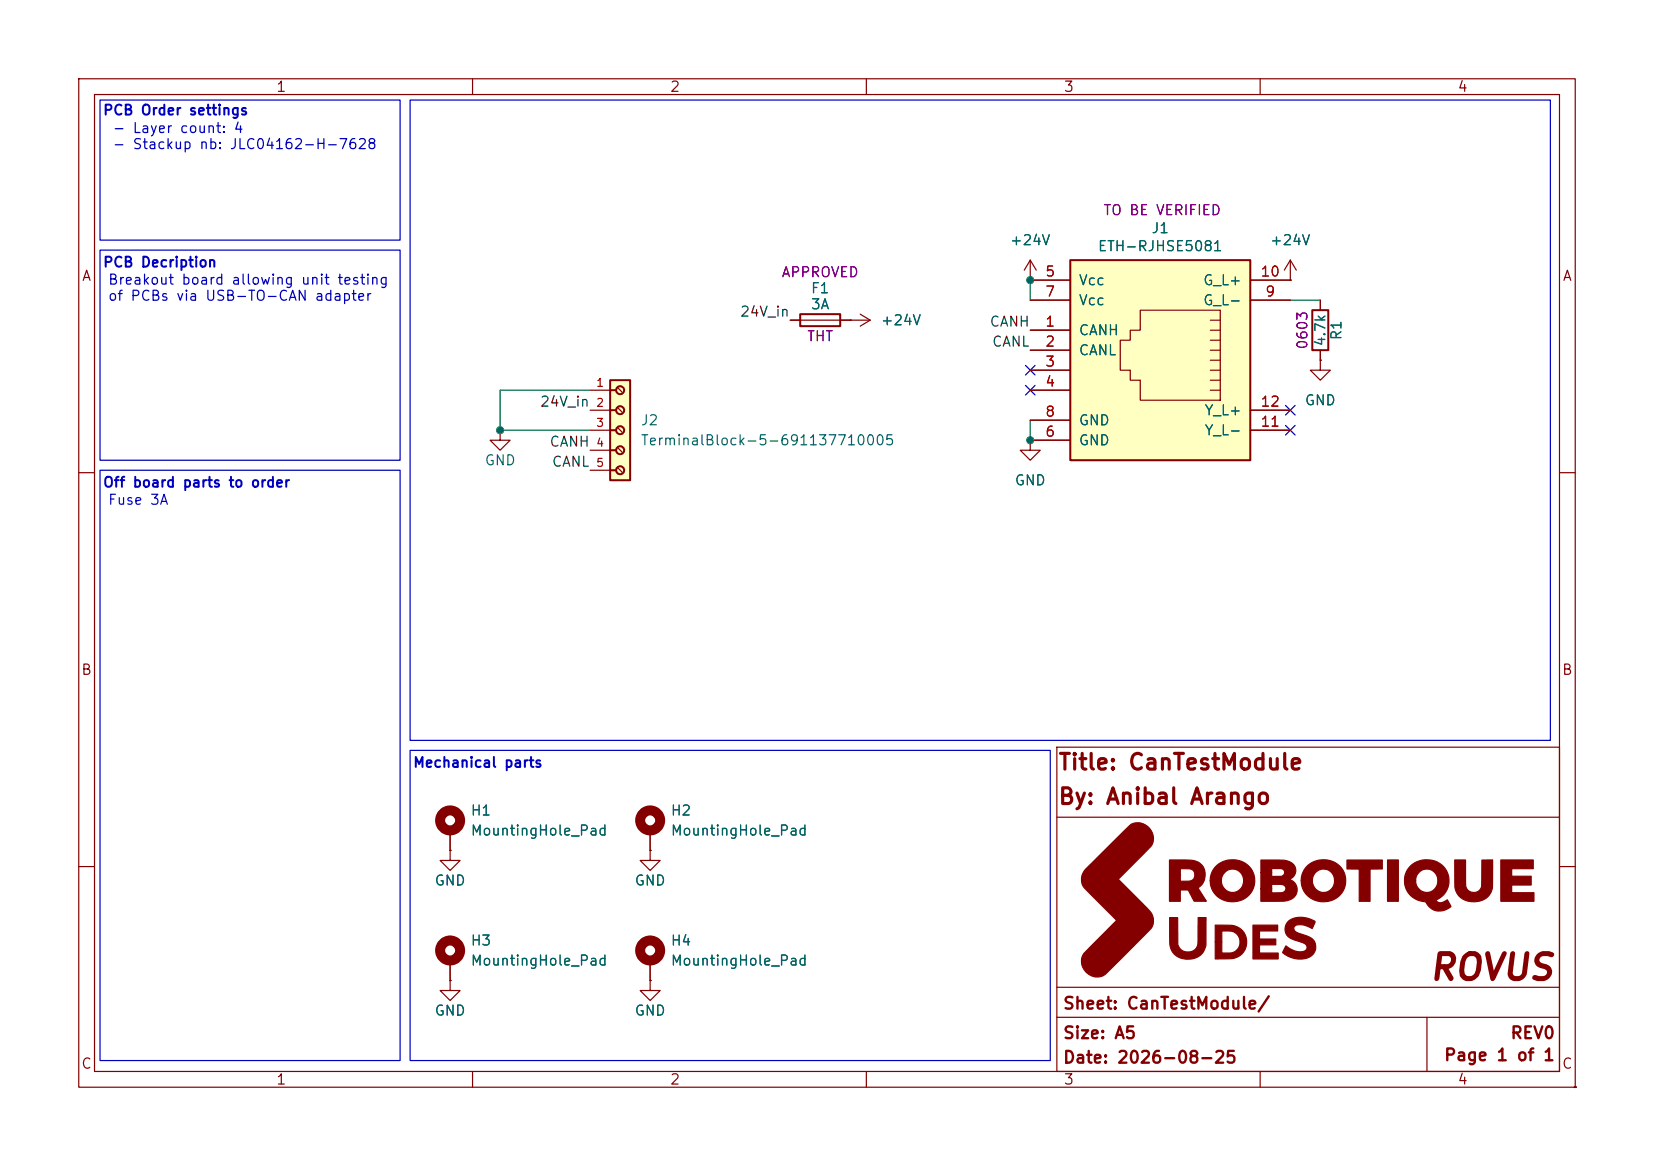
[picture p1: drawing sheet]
<svg xmlns="http://www.w3.org/2000/svg" width="210mm" height="148mm" viewBox="0 0 210 148" stroke-linecap="round" stroke-linejoin="round" font-family="sans-serif">
<g fill="none" stroke="#840000" stroke-width=".15">
<path d="M10 10h190v128h-190zM12 12h186v124h-186zM60 10v2M110 10v2M160 10v2M163.8 35.6h.1M163.8 33l-.7 1.3M163.8 33l.8 1.3M163.8 33v2.6M130.8 55.9v1.3h1.3l-1.3 1.2-1.3-1.2h1.3M130.8 55.9h.1M10 60h2"/>
<path d="M198 60h2M134.2 94.8h63.8v41.2h-63.8zM10 110h2M57.1 108v1.2h1.3l-1.3 1.3-1.2-1.3h1.2M57.1 108h.1M57.1 105.4v2.6M134.2 103.7h63.7M198 110h2M57.1 124.5v1.2h1.3l-1.3 1.3-1.2-1.3h1.2M57.1 124.5h.1M57.1 121.9v2.6M60 136v2"/>
<path d="M82.5 121.9v2.6M110 136v2M134.2 129.1h63.7M134.2 125.3h63.7M160 136v2M181.2 129.1v6.9"/>
</g>
<g fill="#840000" stroke="#840000" stroke-width=".15">
<path d="M138 110.2l4.9-4.9a1.93 1.93 0 0 1 3-.3 1.93 1.93 0 0 1-.3 3l-3.6 3.6 3.2 3.2a2.88 2.88 0 0 1 1.2 1.9 2.05 2.05 0 0 1-.9 1.8l-4.6 4.7a1.93 1.93 0 0 1-2.8 .4 1.93 1.93 0 0 1-.4-2.7l4.1-4.1-2-2a14.8 14.8 0 0 1-2.4-2.5 1.91 1.91 0 0 1 .6-2.1z"/>
<path d="M148.5 116.5h1v3.4a1.32 1.32 0 0 0 1.6 1 1.32 1.32 0 0 0 1-1.6v-2.8h1v3.5a2.3 2.3 0 0 1-2.9 1.7 2.16 2.16 0 0 1-1.7-2.6z"/>
<path d="M163.6 117a2.98 2.98 0 0 1 3.4 0l-.4 .9a2.22 2.22 0 0 0-2.2-.4 .58 .58 0 0 0 0 .7 .58 .58 0 0 0 .5 .3l.7 .2a1.55 1.55 0 0 1 1.4 1.9 2.07 2.07 0 0 1-2.4 1.1 3.5 3.5 0 0 1-1.8-.8l.5-.8a2.14 2.14 0 0 0 2.5 .5 .62 .62 0 0 0-.4-1l-.6-.1a1.7 1.7 0 0 1-1.6-1.7l.1-.5z"/>
<path d="M154.3 117.4h1.1a2.56 2.56 0 0 1 2.7 1.3 2.24 2.24 0 0 1-2.5 3h-1.3v-2.1h.8v1.4h.6a1.44 1.44 0 0 0 1.7-1.4 1.44 1.44 0 0 0-1.7-1.4h-.6v1.4h-.8z"/>
<path d="M159.1 117.4h3.1v.8h-2.3v1h2.1v.7h-2.1v1.1h2.4v.7h-3.2z"/>
<path d="M179.1 109.9a2.85 2.85 0 0 1 3.3-.5 2.85 2.85 0 0 1 1.5 2.8 2.89 2.89 0 0 1-1.6 2.1 .9 .9 0 0 0 1.3 0l.2-.1 .3 .7a.22 .22 0 0 1 .1 .2 .22 .22 0 0 1-.2 .2 1.95 1.95 0 0 1-3-.8 2.7 2.7 0 0 1-2.7-2.7h1.4a1.44 1.44 0 0 0 1.8 1.4 1.44 1.44 0 0 0 .9-2.1 1.41 1.41 0 0 0-1.6-.7 1.41 1.41 0 0 0-1.1 1.4h-1.4a2.46 2.46 0 0 1 .8-1.9z"/>
<path d="M154.5 109.9a2.95 2.95 0 0 1 4.7 1.3 2.84 2.84 0 0 1-1.8 3.1 2.84 2.84 0 0 1-3.4-1.2l-.3-.7v-.6h1.4a1.44 1.44 0 0 0 1.8 1.4 1.44 1.44 0 0 0 .8-2.1 1.41 1.41 0 0 0-1.6-.7 1.41 1.41 0 0 0-1 1.4h-1.4a2.48 2.48 0 0 1 .8-1.9z"/>
<path d="M166 109.9a2.94 2.94 0 0 1 4.8 1.2 2.82 2.82 0 0 1-1.2 2.9 2.82 2.82 0 0 1-3.2 0 2.56 2.56 0 0 1-1.2-2.3h1.4a1.44 1.44 0 0 0 1.8 1.5 1.44 1.44 0 0 0 .9-2.1 1.41 1.41 0 0 0-1.6-.7 1.41 1.41 0 0 0-1.1 1.3h-1.4a2.41 2.41 0 0 1 .8-1.8z"/>
<path d="M184.7 109.2h1.4v2.6a1.13 1.13 0 0 0 .3 1.2 1.13 1.13 0 0 0 1.3 .2 1.33 1.33 0 0 0 .4-1.4l.1-2.6h1.3v2.3a2.66 2.66 0 0 1-.6 2.4 2.52 2.52 0 0 1-4.2-1.2z"/>
<path d="M148.5 109.2h1.2a4.4 4.4 0 0 1 2.5 .3 1.95 1.95 0 0 1-.1 3.2l1.1 1.7h-1.6l-.7-1.4h-1v1.4h-1.4v-3.3h1.4v.8h.7a.83 .83 0 0 0 1.1-.8 .83 .83 0 0 0-1.1-.8h-.7v.8h-1.4z"/>
<path d="M160.1 109.2h1.4a4 4 0 0 1 2.6 .4 1.16 1.16 0 0 1 .4 1.2 1.16 1.16 0 0 1-.8 .8 1.37 1.37 0 0 1 1 1.5 1.37 1.37 0 0 1-1.2 1.2l-3.4 .1v-1.6h1.4v.5h1a.58 .58 0 0 0 .8-.5 .58 .58 0 0 0-.8-.5h-1v.5h-1.4v-2h1.4v.5l1.2-.1a.52 .52 0 0 0 .4-.6 .52 .52 0 0 0-.7-.3l-.9-.1v.6h-1.4z"/>
<path d="M171 109.2h4.5v1.1h-1.5v4.1h-1.4v-4.1h-1.6z"/>
<path d="M176.2 109.2h1.3v5.2h-1.3z"/>
<path d="M190.6 109.2h4.1v1.1h-2.8v.9h2.5v1.1h-2.5v1h2.9v1.1h-4.2z"/>
<circle cx="200" cy="138" r=".01"/>
</g>
<g fill="none" stroke="#840000" stroke-width="1.3">
<circle cx="57.1" cy="104.1" r="1.27"/>
<circle cx="57.1" cy="120.6" r="1.27"/>
<circle cx="82.5" cy="120.6" r="1.27"/>
</g>
<path d="M135.9 33h22.8v25.4h-22.8z" fill="#ffffc2"/>
<g fill="none" stroke="#840000" stroke-width=".15">
<path d="M109.2 39.9l1.3 .7M130.8 35.6h.1M130.8 35.6h5.1M130.8 38.1h5.1M130.8 33l-.8 1.3M130.8 33l.8 1.3M130.8 33v2.6M144.8 39.4h10.1v11.4h-10.1v-2.5h-1.3v-1.3h-1.3v-3.8h1.3v-1.3h1.3zM158.7 35.6h5.1M158.7 38.1h5.1M167.6 38.1v1.3M63.5 54.6v1.3h1.3l-1.3 1.3-1.3-1.3h1.3"/>
<path d="M63.5 54.6h.1M107.9 40.6h.1M107.9 40.6h2.6M110.5 40.6l-1.3 .8M130.8 41.9h5.1M130.8 44.5h5.1M130.8 47h5.1M130.8 49.5h5.1M130.8 55.9h5.1M130.8 53.3h5.1M153.7 43.2h1.2M153.7 44.5h1.2"/>
<path d="M153.7 45.7h1.2M153.7 47h1.2M153.7 48.3h1.2M153.7 49.5h1.2M153.7 40.6h1.2M153.7 41.9h1.2M158.7 54.6h5.1M158.7 52.1h5.1M167.6 45.7v1.3h1.3l-1.3 1.3-1.2-1.3h1.2M167.6 45.7h.1M167.6 44.5v1.2M82.5 108v1.2h1.3l-1.3 1.3-1.2-1.3h1.2"/>
<path d="M82.5 108h.1M82.5 105.4v2.6M82.5 124.5v1.2h1.3l-1.3 1.3-1.2-1.3h1.2M82.5 124.5h.1"/>
</g>
<path d="M135.9 33h22.8v25.4h-22.8zM166.6 39.4h2.1v5.1h-2.1z" fill="none" stroke="#840000" stroke-width=".25"/>
<circle cx="82.5" cy="104.1" r="1.27" fill="none" stroke="#840000" stroke-width="1.3"/>
<path d="M77.5 48.3h2.5v12.7h-2.5z" fill="#ffffc2"/>
<g fill="none" stroke="#840000" stroke-width=".25">
<path d="M101.6 39.9h5.1v1.5h-5.1zM77.5 48.3h2.5v12.7h-2.5zM77.5 49.5h.7M77.5 52.1h.7M77.5 54.6h.7M77.5 57.2h.7M77.5 59.7h.7"/>
<circle cx="78.7" cy="49.5" r=".51"/>
<circle cx="78.7" cy="59.7" r=".51"/>
<circle cx="78.7" cy="52.1" r=".51"/>
<circle cx="78.7" cy="57.2" r=".51"/>
<circle cx="78.7" cy="54.6" r=".51"/>
</g>
<g fill="none" stroke="#840000" stroke-width=".15">
<path d="M130.8 35.6h.1M130.8 35.6h5.1M130.8 38.1h5.1M158.7 35.6h5.1M158.7 38.1h5.1M163.8 35.6h.1M167.6 38.1v1.3M74.9 49.5h2.6M74.9 52.1h2.6M74.9 54.6h2.6M74.9 57.2h2.6M74.9 59.7h2.6"/>
<path d="M78.5 49.3l.5 .5M78.5 51.8l.5 .5M78.5 54.4l.5 .5M78.5 56.9l.5 .5M78.5 59.4l.5 .5M100.3 40.6h7.6M107.9 40.6h.1M130.8 55.9h.1M130.8 49.5h5.1M130.8 41.9h5.1M130.8 44.5h5.1M130.8 47h5.1"/>
<path d="M130.8 55.9h5.1M130.8 53.3h5.1M158.7 52.1h5.1M158.7 54.6h5.1M167.6 45.7h.1M167.6 44.5v1.2M57.1 108h.1M57.1 105.4v2.6M82.5 108h.1M82.5 105.4v2.6M57.1 124.5h.1M57.1 121.9v2.6"/>
<path d="M82.5 124.5h.1M82.5 121.9v2.6"/>
</g>
<path d="M130.8 35.6v2.5M163.8 38.1h3.8M74.9 49.5h-11.4v5.1h11.4M130.8 53.3v2.6" fill="none" stroke="#009600" stroke-width=".15"/>
<path d="M130.2 46.4l1.2 1.2M130.2 48.9l1.2 1.2M131.4 46.4l-1.2 1.2M131.4 48.9l-1.2 1.2M163.2 51.5l1.2 1.2M163.2 54l1.2 1.2M164.4 51.5l-1.2 1.2M164.4 54l-1.2 1.2" fill="none" stroke="#000084" stroke-width=".15"/>
<path d="M12.7 12.7h38.1v17.8h-38.1zM52.1 12.7h144.7v81.3h-144.7zM12.7 31.8h38.1v26.6h-38.1zM12.7 59.7h38.1v74.9h-38.1zM52.1 95.3h81.2v39.3h-81.2z" fill="none" stroke="#0000c2" stroke-width=".15"/>
<g fill="#009600" stroke="#009600" stroke-width=".13">
<circle cx="130.8" cy="55.9" r=".46"/>
<circle cx="130.8" cy="35.6" r=".46"/>
<circle cx="63.5" cy="54.6" r=".46"/>
</g>
<text font-size="3.2" fill="#840000" x="181.2" y="125.2">ROVUS</text>
<g font-size="2" fill="#840000">
<text x="134.3" y="98.2">Title: CanTestModule</text>
<text x="134.3" y="102.6">By: Anibal Arango</text>
</g>
<g font-size="1.5" fill="#840000">
<text x="134.9" y="128.5">Sheet: CanTestModule/</text>
<text x="134.9" y="132.2">Size: A5</text>
<text x="134.9" y="135.3">Date: 2026-08-25</text>
<text x="183.2" y="135">Page 1 of 1</text>
<text x="191.7" y="132.2">REV0</text>
</g>
<g font-size="1.3" fill="#840000">
<text x="35" y="12">1</text>
<text x="85" y="12">2</text>
<text x="135" y="12">3</text>
<text x="185" y="12">4</text>
<text x="10.3" y="36">A</text>
<text x="198.3" y="36">A</text>
<text x="10.2" y="86">B</text>
<text x="198.2" y="86">B</text>
<text x="10.2" y="136">C</text>
<text x="35" y="138">1</text>
<text x="85" y="138">2</text>
<text x="135" y="138">3</text>
<text x="185" y="138">4</text>
<text x="198.2" y="136">C</text>
</g>
<g font-size="1.3" fill="#0000c2">
<text x="13" y="14.9">PCB Order settings</text>
<text x="14.2" y="17.2">- Layer count: 4</text>
<text x="14.2" y="19.2">- Stackup nb: JLC04162-H-7628</text>
<text x="13" y="34.2">PCB Decription</text>
<text x="13.6" y="36.5">Breakout board allowing unit testing</text>
<text x="13.6" y="38.5">of PCBs via USB-TO-CAN adapter</text>
<text x="13" y="62.2">Off board parts to order</text>
<text x="13.6" y="64.4">Fuse 3A</text>
<text x="52.4" y="97.7">Mechanical parts</text>
</g>
<g font-size="1.3" fill="#840084">
<text x="140" y="27.6">TO BE VERIFIED</text>
<text x="99.1" y="35.5">APPROVED</text>
<text x="102.4" y="43.6">THT</text>
<text x="166.3" y="44.5" transform="rotate(-90 166.3 44.5)">0603</text>
</g>
<g font-size="1.3" fill="#006464">
<text x="146.1" y="29.9">J1</text>
<text x="128.1" y="31.4">+24V</text>
<text x="139.3" y="32.2">ETH-RJHSE5081</text>
<text x="161.2" y="31.4">+24V</text>
<text x="102.9" y="37.5">F1</text>
<text x="102.9" y="39.6">3A</text>
<text x="111.7" y="41.6">+24V</text>
<text x="136.9" y="36.5">Vcc</text>
<text x="136.9" y="39.1">Vcc</text>
<text x="152.7" y="39.1">G_L-</text>
<text x="152.7" y="36.5">G_L+</text>
<text x="136.9" y="42.9">CANH</text>
<text x="136.9" y="45.4">CANL</text>
<text x="168.6" y="44.1" transform="rotate(-90 168.6 44.1)">4.7k</text>
<text x="170.6" y="43.3" transform="rotate(-90 170.6 43.3)">R1</text>
<text x="152.9" y="53">Y_L+</text>
<text x="165.6" y="51.8">GND</text>
<text x="61.5" y="59.4">GND</text>
<text x="81.3" y="54.3">J2</text>
<text x="81.3" y="56.8">TerminalBlock-5-691137710005</text>
<text x="136.9" y="56.8">GND</text>
<text x="136.9" y="54.3">GND</text>
<text x="152.9" y="55.6">Y_L-</text>
<text x="128.7" y="61.9">GND</text>
<text x="59.7" y="103.8">H1</text>
<text x="59.7" y="106.4">MountingHole_Pad</text>
<text x="85.1" y="103.8">H2</text>
<text x="85.1" y="106.4">MountingHole_Pad</text>
<text x="55.1" y="112.7">GND</text>
<text x="80.5" y="112.7">GND</text>
<text x="59.7" y="120.3">H3</text>
<text x="59.7" y="122.9">MountingHole_Pad</text>
<text x="85.1" y="120.3">H4</text>
<text x="85.1" y="122.9">MountingHole_Pad</text>
<text x="55.1" y="129.2">GND</text>
<text x="80.5" y="129.2">GND</text>
</g>
<g font-size="1.3" fill="#a90000">
<text x="132.6" y="35.4">5</text>
<text x="160" y="35.4">10</text>
<text x="132.6" y="41.8">1</text>
<text x="132.6" y="38">7</text>
<text x="160.6" y="38">9</text>
<text x="132.6" y="44.3">2</text>
<text x="132.6" y="46.9">3</text>
<text x="132.6" y="49.4">4</text>
<text x="132.6" y="53.2">8</text>
<text x="160" y="51.9">12</text>
<text x="132.6" y="55.7">6</text>
<text x="160" y="54.5">11</text>
</g>
<g font-size="1.3" fill="#0f0f0f">
<text x="93.9" y="40.5">24V_in</text>
<text x="125.6" y="41.8">CANH</text>
<text x="125.9" y="44.3">CANL</text>
<text x="68.5" y="51.9">24V_in</text>
<text x="69.7" y="57">CANH</text>
<text x="70" y="59.6">CANL</text>
</g>
<g font-size="1" fill="#a90000">
<text x="75.6" y="49.3">1</text>
<text x="75.6" y="51.9">2</text>
<text x="75.6" y="54.4">3</text>
<text x="75.6" y="57">4</text>
<text x="75.6" y="59.5">5</text>
</g>
</svg>
